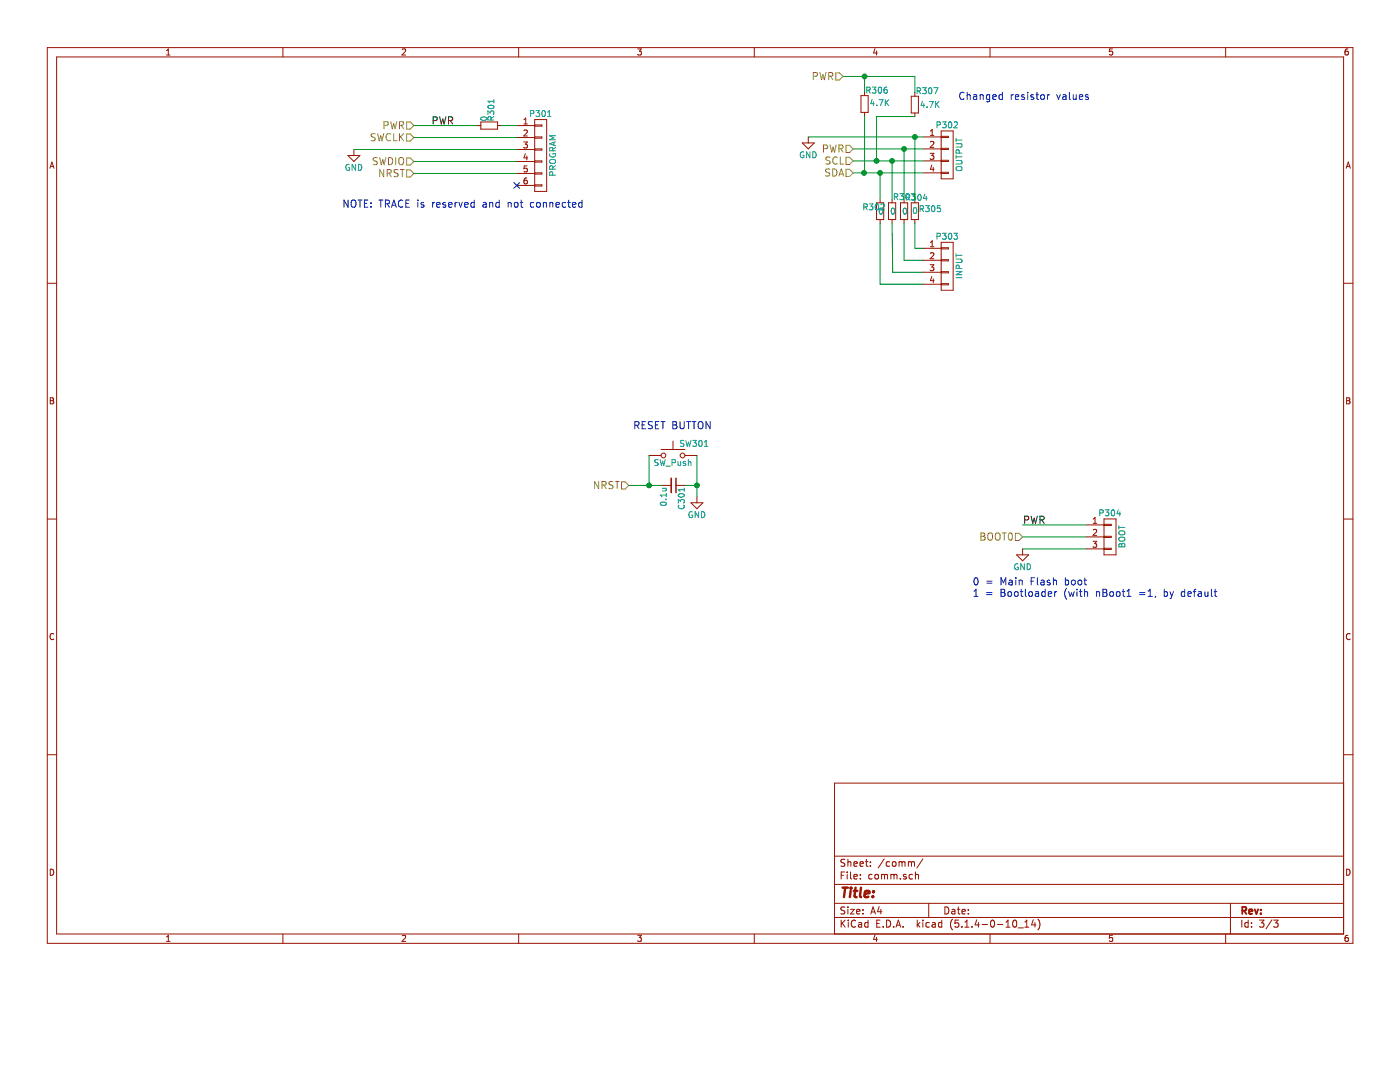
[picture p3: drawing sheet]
EESchema Schematic File Version 2
LIBS:CentralCommand
LIBS:power
LIBS:device
LIBS:transistors
LIBS:conn
LIBS:linear
LIBS:regul
LIBS:74xx
LIBS:cmos4000
LIBS:adc-dac
LIBS:memory
LIBS:xilinx
LIBS:microcontrollers
LIBS:dsp
LIBS:microchip
LIBS:analog_switches
LIBS:motorola
LIBS:texas
LIBS:intel
LIBS:audio
LIBS:interface
LIBS:digital-audio
LIBS:philips
LIBS:display
LIBS:cypress
LIBS:siliconi
LIBS:opto
LIBS:atmel
LIBS:contrib
LIBS:valves
LIBS:switches
LIBS:stm32
LIBS:CentralCommand-cache
EELAYER 25 0
EELAYER END
$Descr A4 11693 8268
encoding utf-8
Sheet 3 3
Title ""
Date ""
Rev ""
Comp ""
Comment1 ""
Comment2 ""
Comment3 ""
Comment4 ""
$EndDescr
$Comp
L CONN_01X06 P301
U 1 1
P 4515 1295
F 0 "P301" H 4515 1645 50  0000 C CNN
F 1 "PROGRAM" V 4615 1295 50  0000 C CNN
F 2 "Pin_Headers:Pin_Header_Straight_1x06" H 4515 1295 50  0001 C CNN
F 3 "" H 4515 1295 50  0000 C CNN
F 4 "Value" H 4515 1295 60  0001 C CNN "Fieldname"
	1    4515 1295
	1    0    0    -1  
$EndComp
$Comp
L R_Small R301
U 1 1
P 4085 1045
F 0 "R301" H 4115 1065 50  0000 L CNN
F 1 "0" H 4115 1005 50  0000 L CNN
F 2 "Resistors_SMD:R_0805" H 4085 1045 50  0001 C CNN
F 3 "" H 4085 1045 50  0000 C CNN
F 4 "Value" H 4085 1045 60  0001 C CNN "Fieldname"
	1    4085 1045
	0    1    -1   0   
$EndComp
Text HLabel 3455 1045 0    60   Input ~ 0
PWR
Text Label 3600 1045 0    60   ~ 0
PWR
Text HLabel 3455 1145 0    60   Input ~ 0
SWCLK
$Comp
L GND #PWR022
U 1 1
P 2955 1245
F 0 "#PWR022" H 2955 995 50  0001 C CNN
F 1 "GND" H 2955 1095 50  0000 C CNN
F 2 "" H 2955 1245 50  0000 C CNN
F 3 "" H 2955 1245 50  0000 C CNN
	1    2955 1245
	1    0    0    -1  
$EndComp
Text HLabel 3455 1345 0    60   Input ~ 0
SWDIO
Text HLabel 3455 1445 0    60   Input ~ 0
NRST
Text Notes 2855 1740 0    60   ~ 0
NOTE: TRACE is reserved and not connected
$Comp
L CONN_01X04 P302
U 1 1
P 7910 1290
F 0 "P302" H 7910 1540 50  0000 C CNN
F 1 "OUTPUT" V 8010 1290 50  0000 C CNN
F 2 "Connectors_JST:JST_SH_BM04B-SRSS-TB_04x1.00mm_Straight" H 7910 1290 50  0001 C CNN
F 3 "http://www.jst-mfg.com/product/pdf/eng/eSH.pdf" H 7910 1290 50  0001 C CNN
F 4 "BM04B-SRSS-TB(LF)(SN)" H 7910 1290 60  0001 C CNN "MPN"
	1    7910 1290
	1    0    0    -1  
$EndComp
Text HLabel 7125 1240 0    60   Input ~ 0
PWR
$Comp
L GND #PWR023
U 1 1
P 6750 1140
F 0 "#PWR023" H 6750 890 50  0001 C CNN
F 1 "GND" H 6750 990 50  0000 C CNN
F 2 "" H 6750 1140 50  0000 C CNN
F 3 "" H 6750 1140 50  0000 C CNN
	1    6750 1140
	1    0    0    -1  
$EndComp
Text HLabel 7125 1340 0    60   Input ~ 0
SCL
Text HLabel 7125 1440 0    60   Input ~ 0
SDA
$Comp
L R_Small R305
U 1 1
P 7640 1760
F 0 "R305" H 7670 1780 50  0000 L CNN
F 1 "0" H 7615 1765 50  0000 L CNN
F 2 "Resistors_SMD:R_0805" H 7640 1760 50  0001 C CNN
F 3 "" H 7640 1760 50  0000 C CNN
F 4 "Value" H 7640 1760 60  0001 C CNN "Fieldname"
	1    7640 1760
	1    0    0    -1  
$EndComp
$Comp
L R_Small R304
U 1 1
P 7550 1760
F 0 "R304" H 7555 1875 50  0000 L CNN
F 1 "0" H 7530 1760 50  0000 L CNN
F 2 "Resistors_SMD:R_0805" H 7550 1760 50  0001 C CNN
F 3 "" H 7550 1760 50  0000 C CNN
F 4 "Value" H 7550 1760 60  0001 C CNN "Fieldname"
	1    7550 1760
	1    0    0    -1  
$EndComp
$Comp
L R_Small R303
U 1 1
P 7450 1760
F 0 "R303" H 7455 1880 50  0000 L CNN
F 1 "0" H 7430 1760 50  0000 L CNN
F 2 "Resistors_SMD:R_0805" H 7450 1760 50  0001 C CNN
F 3 "" H 7450 1760 50  0000 C CNN
F 4 "Value" H 7450 1760 60  0001 C CNN "Fieldname"
	1    7450 1760
	1    0    0    -1  
$EndComp
$Comp
L R_Small R302
U 1 1
P 7350 1760
F 0 "R302" H 7200 1795 50  0000 L CNN
F 1 "0" H 7330 1760 50  0000 L CNN
F 2 "Resistors_SMD:R_0805" H 7350 1760 50  0001 C CNN
F 3 "" H 7350 1760 50  0000 C CNN
F 4 "Value" H 7350 1760 60  0001 C CNN "Fieldname"
	1    7350 1760
	1    0    0    -1  
$EndComp
$Comp
L SW_Push SW301
U 1 1
P 5620 3800
F 0 "SW301" H 5670 3900 50  0000 L CNN
F 1 "SW_Push" H 5620 3740 50  0000 C CNN
F 2 "CentralCommand:TL3315" H 5620 4000 50  0001 C CNN
F 3 "https://media.digikey.com/pdf/Data%20Sheets/E-Switch%20PDFs/TL3315.pdf" H 5620 4000 50  0001 C CNN
F 4 "TL3315NF100Q" H 5620 3800 60  0001 C CNN "MPN"
	1    5620 3800
	1    0    0    -1  
$EndComp
$Comp
L GND #PWR024
U 1 1
P 5820 4145
F 0 "#PWR024" H 5820 3895 50  0001 C CNN
F 1 "GND" H 5820 3995 50  0000 C CNN
F 2 "" H 5820 4145 50  0000 C CNN
F 3 "" H 5820 4145 50  0000 C CNN
	1    5820 4145
	1    0    0    -1  
$EndComp
Text HLabel 5250 4050 0    60   Input ~ 0
NRST
Text Notes 5285 3590 0    60   ~ 0
RESET BUTTON
$Comp
L CONN_01X03 P304
U 1 1
P 9270 4480
F 0 "P304" H 9270 4680 50  0000 C CNN
F 1 "BOOT" V 9370 4480 50  0000 C CNN
F 2 "Pin_Headers:Pin_Header_Straight_1x03" H 9270 4480 50  0001 C CNN
F 3 "" H 9270 4480 50  0000 C CNN
F 4 "Value" H 9270 4480 60  0001 C CNN "Fieldname"
	1    9270 4480
	1    0    0    -1  
$EndComp
Wire Wire Line
	4315 1045 4185 1045
Wire Wire Line
	3455 1045 3985 1045
Wire Wire Line
	2955 1245 4315 1245
Wire Wire Line
	3455 1445 4315 1445
Wire Wire Line
	3455 1145 4315 1145
Wire Wire Line
	4315 1345 3455 1345
Wire Wire Line
	6750 1140 7710 1140
Wire Wire Line
	7125 1340 7710 1340
Wire Wire Line
	7125 1440 7710 1440
Wire Wire Line
	7710 2070 7640 2070
Wire Wire Line
	7640 2070 7640 1860
Wire Wire Line
	7550 2170 7710 2170
Wire Wire Line
	7550 1860 7550 2170
Wire Wire Line
	7350 1860 7350 2370
Wire Wire Line
	7350 2370 7710 2370
Wire Wire Line
	7455 2270 7710 2270
Wire Wire Line
	7450 1860 7455 2270
Wire Wire Line
	5420 3800 5420 4050
Wire Wire Line
	5250 4050 5525 4050
Wire Wire Line
	5820 3800 5820 4145
Wire Wire Line
	5820 4050 5725 4050
Connection ~ 5820 4050
Connection ~ 5420 4050
Wire Wire Line
	9070 4380 8540 4380
Wire Wire Line
	9070 4480 8540 4480
Wire Wire Line
	9070 4580 8540 4580
Text Label 8540 4380 0    60   ~ 0
PWR
$Comp
L GND #PWR025
U 1 1
P 8540 4580
F 0 "#PWR025" H 8540 4330 50  0001 C CNN
F 1 "GND" H 8540 4430 50  0000 C CNN
F 2 "" H 8540 4580 50  0000 C CNN
F 3 "" H 8540 4580 50  0000 C CNN
	1    8540 4580
	1    0    0    -1  
$EndComp
Text HLabel 8540 4480 0    60   Input ~ 0
BOOT0
$Comp
L C_Small C301
U 1 1
P 5625 4050
F 0 "C301" H 5635 4120 50  0000 L CNN
F 1 "0.1u" H 5635 3970 50  0000 L CNN
F 2 "Capacitors_SMD:C_0805" H 5625 4050 50  0001 C CNN
F 3 "" H 5625 4050 50  0000 C CNN
F 4 "Value" H 5625 4050 60  0001 C CNN "Fieldname"
	1    5625 4050
	0    1    1    0   
$EndComp
NoConn ~ 4315 1545
$Comp
L R_Small R306
U 1 1
P 7220 865
F 0 "R306" H 7225 980 50  0000 L CNN
F 1 "4.7K" H 7260 875 50  0000 L CNN
F 2 "Resistors_SMD:R_0805" H 7220 865 50  0001 C CNN
F 3 "" H 7220 865 50  0000 C CNN
F 4 "Value" H 7220 865 60  0001 C CNN "Fieldname"
	1    7220 865 
	1    0    0    -1  
$EndComp
$Comp
L R_Small R307
U 1 1
P 7640 870
F 0 "R307" H 7645 985 50  0000 L CNN
F 1 "4.7K" H 7680 870 50  0000 L CNN
F 2 "Resistors_SMD:R_0805" H 7640 870 50  0001 C CNN
F 3 "" H 7640 870 50  0000 C CNN
F 4 "Value" H 7640 870 60  0001 C CNN "Fieldname"
	1    7640 870 
	1    0    0    -1  
$EndComp
Wire Wire Line
	7220 965  7220 1440
Wire Wire Line
	7220 1440 7215 1440
Connection ~ 7215 1440
Text HLabel 7040 635  0    60   Input ~ 0
PWR
Wire Wire Line
	7040 635  7640 635 
Wire Wire Line
	7640 635  7640 770 
Wire Wire Line
	7220 765  7220 635 
Connection ~ 7220 635 
$Comp
L CONN_01X04 P303
U 1 1
P 7910 2220
F 0 "P303" H 7910 2470 50  0000 C CNN
F 1 "INPUT" V 8010 2220 50  0000 C CNN
F 2 "Connectors_JST:JST_SH_BM04B-SRSS-TB_04x1.00mm_Straight" H 7910 2220 50  0001 C CNN
F 3 "http://www.jst-mfg.com/product/pdf/eng/eSH.pdf" H 7910 2220 50  0001 C CNN
F 4 "Value" H 7910 2220 60  0001 C CNN "Fieldname"
F 5 "BM04B-SRSS-TB(LF)(SN)" H 7910 2220 60  0001 C CNN "MPN"
	1    7910 2220
	1    0    0    -1  
$EndComp
Wire Wire Line
	7125 1240 7710 1240
Wire Wire Line
	7640 1660 7640 1140
Connection ~ 7640 1140
Wire Wire Line
	7550 1660 7550 1240
Connection ~ 7550 1240
Wire Wire Line
	7450 1660 7450 1340
Connection ~ 7450 1340
Wire Wire Line
	7350 1440 7350 1660
Connection ~ 7350 1440
Wire Wire Line
	7640 970  7320 970 
Wire Wire Line
	7320 970  7320 1340
Connection ~ 7320 1340
Text Notes 8120 4990 0    60   ~ 0
0 = Main Flash boot\n1 = Bootloader (with nBoot1 =1, by default
Text Notes 8000 840  0    60   ~ 0
Changed resistor values
$EndSCHEMATC
